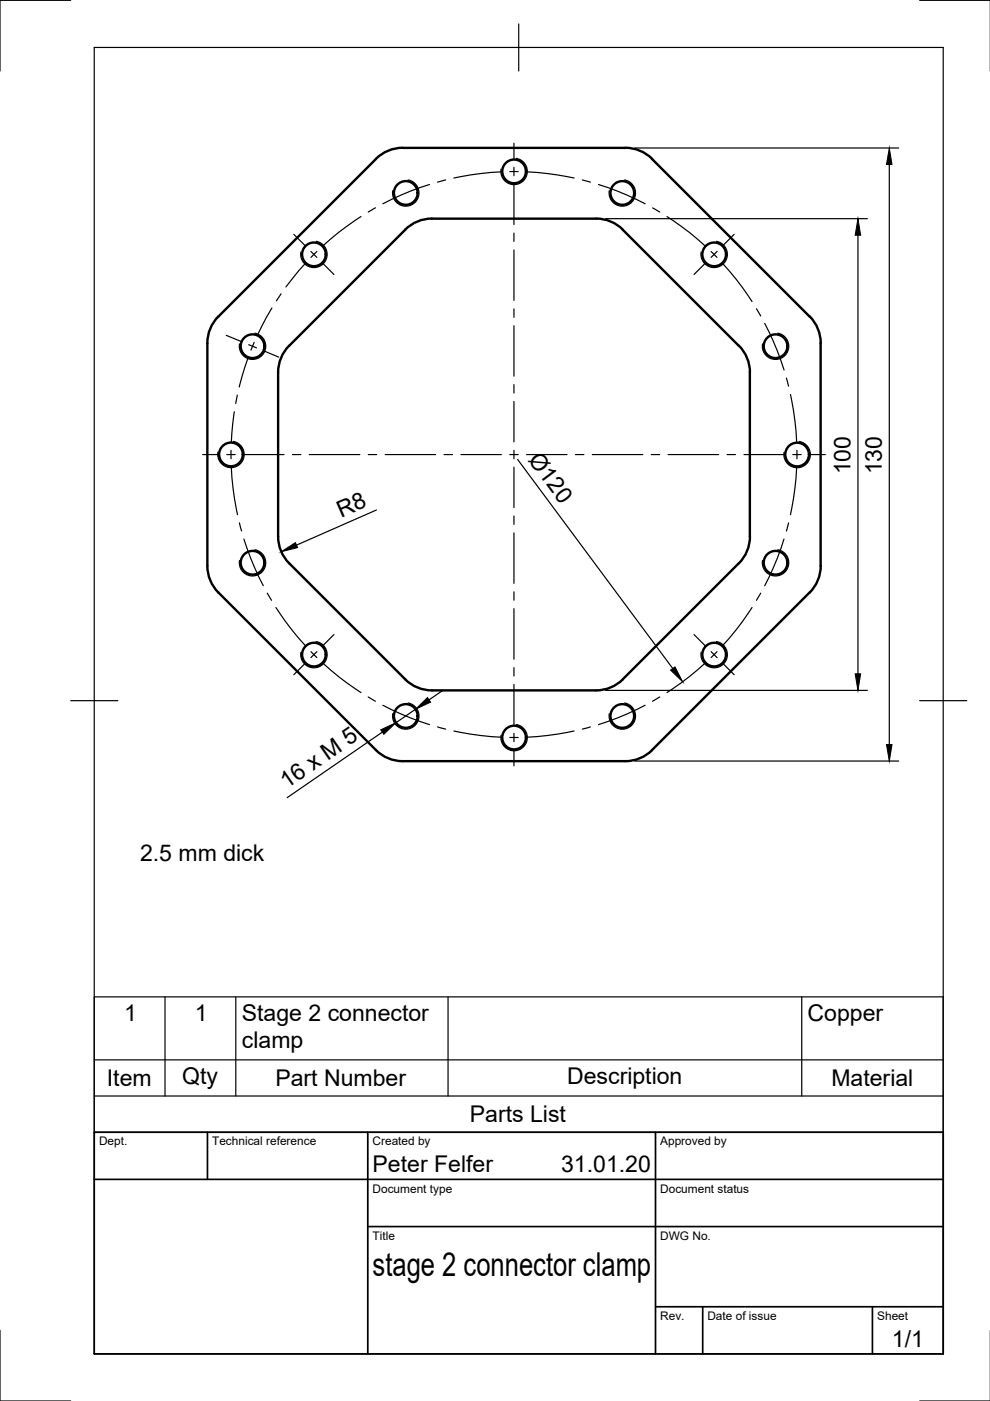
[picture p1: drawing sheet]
<svg xmlns="http://www.w3.org/2000/svg" width="210mm" height="297mm" viewBox="0 0 210 297" stroke-linecap="round" stroke-linejoin="round" font-family="sans-serif">
<!-- layer: Visible -->
<g fill="none" stroke="#000" stroke-width=".51">
<path d="M79.7 33.7l-33.4 33.4a8 8 0 0 0-2.3 5.6M85.4 31.4h47.2M85.4 31.3a8 8 0 0 0-5.7 2.4M132.6 31.3a8 8 0 0 1 5.7 2.4M138.2 33.7l33.4 33.4M91.6 46.4h34.8M91.6 46.3a8 8 0 0 0-5.7 2.4l-24.6 24.6a7.9 7.9 0 0 0-2.3 5.6M126.4 46.3a7.8 7.8 0 0 1 5.6 2.4l24.7 24.6a8 8 0 0 1 2.3 5.6M44 72.8v47.2M59 79v34.8M159 79v34.8M171.7 67.1a8 8 0 0 1 2.3 5.6"/>
<path d="M174 72.8v47.2M44 120a8 8 0 0 0 2.3 5.6l33.4 33.4a8 8 0 0 0 5.7 2.4M59 113.8a8 8 0 0 0 2.3 5.6l24.6 24.6a8 8 0 0 0 5.7 2.4M159 113.8a7.9 7.9 0 0 1-2.4 5.6l-24.5 24.6a8 8 0 0 1-5.7 2.4M174 120a8 8 0 0 1-2.3 5.6M171.6 125.6l-33.3 33.4a8 8 0 0 1-5.7 2.4M91.6 146.4h34.8M85.4 161.4h47.2"/>
<circle cx="109" cy="36.3" r="2.51"/>
<circle cx="66.6" cy="53.9" r="2.51"/>
<circle cx="86" cy="40.9" r="2.51"/>
<circle cx="131.9" cy="40.9" r="2.51"/>
<circle cx="151.4" cy="53.9" r="2.51"/>
<circle cx="53.5" cy="73.4" r="2.51"/>
<circle cx="164.4" cy="73.4" r="2.51"/>
<circle cx="49" cy="96.3" r="2.51"/>
<circle cx="169" cy="96.4" r="2.51"/>
<circle cx="53.5" cy="119.3" r="2.51"/>
<circle cx="164.4" cy="119.3" r="2.51"/>
<circle cx="66.6" cy="138.8" r="2.51"/>
<circle cx="151.4" cy="138.8" r="2.51"/>
<circle cx="86" cy="151.8" r="2.51"/>
<circle cx="109" cy="156.4" r="2.51"/>
<circle cx="131.9" cy="151.8" r="2.51"/>
</g>
<!-- layer: Visible Narrow -->
<g fill="none" stroke="#000" stroke-width=".25">
<path d="M86.5 38.1a2.8 2.8 0 0 1 2.3 3.3 2.8 2.8 0 0 1-3.3 2.3 2.8 2.8 0 0 1-2.2-3.3M109.5 33.6a2.8 2.8 0 0 1 2.3 3.2 2.8 2.8 0 0 1-3.3 2.3 2.8 2.8 0 0 1-2.3-3.2M132.4 38.1a2.8 2.8 0 0 1 2.3 3.3 2.8 2.8 0 0 1-3.2 2.3 2.8 2.8 0 0 1-2.3-3.3M67 51.2a2.8 2.8 0 0 1 2.3 3.2 2.8 2.8 0 0 1-3.2 2.3 2.8 2.8 0 0 1-2.3-3.3M151.9 51.2a2.8 2.8 0 0 1 2.3 3.2 2.8 2.8 0 0 1-3.3 2.3 2.8 2.8 0 0 1-2.2-3.3M54 70.6a2.8 2.8 0 0 1 2.3 3.3 2.8 2.8 0 0 1-3.2 2.3 2.8 2.8 0 0 1-2.3-3.3M164.9 70.6a2.8 2.8 0 0 1 2.3 3.3 2.8 2.8 0 0 1-3.3 2.3 2.8 2.8 0 0 1-2.2-3.3M49.5 93.6a2.8 2.8 0 0 1 2.2 3.2 2.8 2.8 0 0 1-3.2 2.3 2.8 2.8 0 0 1-2.3-3.2M169.5 93.6a2.8 2.8 0 0 1 2.3 3.3 2.8 2.8 0 0 1-3.3 2.2 2.8 2.8 0 0 1-2.3-3.2M54 116.6a2.8 2.8 0 0 1 2.3 3.2 2.8 2.8 0 0 1-3.2 2.3 2.8 2.8 0 0 1-2.3-3.3M164.9 116.6a2.8 2.8 0 0 1 2.3 3.2 2.8 2.8 0 0 1-3.3 2.3 2.8 2.8 0 0 1-2.2-3.3M67 136a2.8 2.8 0 0 1 2.3 3.3 2.8 2.8 0 0 1-3.2 2.2 2.8 2.8 0 0 1-2.3-3.2"/>
<path d="M151.9 136a2.8 2.8 0 0 1 2.3 3.3 2.8 2.8 0 0 1-3.3 2.2 2.8 2.8 0 0 1-2.2-3.2M86.5 149a2.8 2.8 0 0 1 2.3 3.3 2.8 2.8 0 0 1-3.3 2.3 2.8 2.8 0 0 1-2.2-3.3M109.5 153.6a2.8 2.8 0 0 1 2.3 3.3 2.8 2.8 0 0 1-3.3 2.2 2.8 2.8 0 0 1-2.3-3.2M132.4 149a2.8 2.8 0 0 1 2.3 3.3 2.8 2.8 0 0 1-3.2 2.3 2.8 2.8 0 0 1-2.3-3.3"/>
</g>
<!-- layer: Border -->
<path d="M15 .1h-15v15M20 10.1h180v276.9h-180zM110 5.1v10M195 .1h15M15 148.6h10M195 148.6h10M0 282.1v14.9h15M195 297h15" fill="none" stroke="#000" stroke-width=".25"/>
<!-- layer: TitleBlock -->
<path d="M20 240.1h180v46.9h-180zM20 250h180M44 240.1v9.9M78 240.1v46.9M139 240.1v46.9M78 260.1h122M139 277.1h61M149 277.1v9.9M185 277.1v9.9" fill="none" stroke="#000" stroke-width=".36"/>
<!-- layer: Parts Lists -->
<path d="M20 211.4h180v28.7h-180zM35 211.4v21M50 211.4v21M95 211.4v21M170 211.4v21M20 232.4h180M20 224.7h180" fill="none" stroke="#000" stroke-width=".25"/>
<!-- layer: Smart Centers -->
<g fill="none" stroke="#000" stroke-width=".25">
<path d="M91.1 39.1a56 56 0 0 0-9.9 4.1M94.5 38.1l-1.7 .5M106.3 36.4a60.7 60.7 0 0 0-10.1 1.3M109 30.4v3.3M109 35.5v1.8M109 39.1v8.5M109.9 36.4h-1.8M111.7 36.4a60.7 60.7 0 0 1 10 1.3M123.5 38.1l1.7 .5M126.9 39.1a56 56 0 0 1 9.9 4.1M62.3 49.7l2.4 2.4M64.7 55.9l-4.1 4.9"/>
<path d="M65.9 53.3l1.3 1.3M67.2 53.3l-1.3 1.3M68.5 55.8l2.3 2.4M76.5 45.9l-1.1 .8a55.7 55.7 0 0 0-6.9 5.4M79.6 44.1l-1.5 .9M109 49.4v1.8M109 53v10.7M138.4 44.1l1.5 .9M141.4 45.9l1.2 .8a55.7 55.7 0 0 1 6.9 5.4M149.5 55.8l-2.3 2.4M150.8 53.3l1.2 1.3M152 53.3l-1.2 1.3"/>
<path d="M153.2 55.9a57.4 57.4 0 0 1 6.2 8M155.7 49.7l-2.4 2.4M48 71.1l3.1 1.3M52.6 75.9l-1.9 6.1M52.7 73.1l1.7 .7M53.9 72.6l-.7 1.6M56 74.4l3.1 1.3M57.7 65.3l-3.1 5.7M59.6 62.3l-1 1.5M109 65.5v1.8M109 69.1v10.7M160.4 65.5l.9 1.5"/>
<path d="M162.1 68.6l2.7 5.8 1.4 4.1M43 96.4h3.3M48.1 96.4h1.8M49 95.5v1.8M49 99a60.7 60.7 0 0 0 1.4 10.1M49.7 87.3l-.7 6.4M50.3 83.8l-.3 1.7M51.6 96.4h8.6M62 96.4h1.8M65.6 96.4h10.7M78.1 96.4h1.8M81.7 96.4h10.7"/>
<path d="M94.1 96.4h1.8M97.7 96.4h8.6M108.1 96.4h1.8M109 81.5v1.8M109 85.1v8.6M109 95.5v1.8M109 99v8.6M111.7 96.4h8.5M122 96.4h1.8M125.6 96.4h10.7M138.1 96.4h1.8M141.6 96.4h10.8"/>
<path d="M154.2 96.4h1.7M157.7 96.4h8.6M166.7 80.2l.5 1.7M167.6 83.6l.3 1.4a60.3 60.3 0 0 1 1 8.7M168.1 96.4h1.8M168.9 99a60.7 60.7 0 0 1-1.3 10.1M169 95.5v1.8M171.7 96.4h3.3M50.8 110.9l.4 1.7M51.7 114.3l1.4 4 2.7 5.9M109 109.4v1.8M109 113v10.7"/>
<path d="M166.2 114.3a57 57 0 0 1-4.1 9.9M167.2 110.9l-.5 1.7M56.7 125.8l.9 1.5M58.5 128.8l.8 1.1a55.7 55.7 0 0 0 5.4 6.9M65.9 138.2l1.3 1.2M67.2 138.2l-1.3 1.2M70.8 134.5l-2.3 2.4M109 125.5v1.8M109 129v10.8M147.2 134.5l2.3 2.4M150.8 138.2l1.2 1.2M152 138.2l-1.2 1.2"/>
<path d="M159.4 128.8l-.7 1.1a55.7 55.7 0 0 1-5.5 6.9M161.3 125.8l-.9 1.5M64.7 140.7l-2.4 2.4M68.5 140.6a57.4 57.4 0 0 0 8 6.2M78.1 147.8l1.5 .9M81.2 149.5l5.8 2.7 4.1 1.4M92.8 154.1l1.7 .5M96.2 155l1.4 .3a60.3 60.3 0 0 0 8.7 1M109 141.5v1.8M109 145.1v8.6M109 155.5v1.8M109 159.1v3.3"/>
<path d="M109.9 156.4h-1.8M121.7 155l-1.3 .3a60.3 60.3 0 0 1-8.7 1M125.2 154.1l-1.7 .5M136.8 149.5l-5.9 2.7-4 1.4M139.9 147.8l-1.6 .9M149.5 140.6a57.4 57.4 0 0 1-8.1 6.2M153.3 140.7l2.4 2.4"/>
</g>
<!-- layer: FD_Dimensions -->
<path d="M134.6 31.4h55.9M188.6 34.9v123M128.4 46.4h55.5M181.9 49.9v93M109.7 97.4l32.9 44.3M79.8 108.1l-16.9 7.5M81.1 155.2l-20.2 13.9M88.1 150.4l-4.2 2.8M93.9 146.4l-2.9 2M128.4 146.4h55.5M134.6 161.4h55.9" fill="none" stroke="#000" stroke-width=".25"/>
<path d="M188.6 31.4l.5 3.5h-1.1zM181.9 46.4l.6 3.5h-1.2zM59.6 117l3-2 .5 1.1zM80.7 154.7l3.2-1.5-2.5 2.5zM88.1 150.4l2.5-2.5 .7 1zM142.2 142.1l.9-.7 1.6 3.2zM181.3 142.9h1.2l-.6 3.5zM188 157.9h1.1l-.5 3.5z" fill="#000" stroke="#000" stroke-width=".21"/>
<text font-size="7" x="79" y="270.6">stage 2 connector clamp</text>
<g font-size="4.9">
<text x="111.8" y="97.5" transform="rotate(53 111.8 97.5)">Ø120</text>
<text x="180.3" y="100.6" transform="rotate(-90 180.3 100.6)">100</text>
<text x="187" y="100.6" transform="rotate(-90 187 100.6)">130</text>
<text x="72.3" y="109.7" transform="rotate(-24 72.3 109.7)">R8</text>
<text x="60.8" y="167.3" transform="rotate(-35 60.8 167.3)">16 x M 5</text>
<text x="29.7" y="182.5">2.5 mm dick</text>
<text x="26.3" y="216.4">1</text>
<text x="41.3" y="216.4">1</text>
<text x="51.3" y="216.4">Stage 2 connector</text>
<text x="171.2" y="216.4">Copper</text>
<text x="51.3" y="222.3">clamp</text>
<text x="22.7" y="230.3">Item</text>
<text x="38.6" y="229.8">Qty</text>
<text x="58.4" y="230.3">Part Number</text>
<text x="120.2" y="229.8">Description</text>
<text x="176.3" y="230.3">Material</text>
<text x="99.6" y="237.9">Parts List</text>
<text x="79" y="248.5">Peter Felfer</text>
<text x="119" y="248.5">31.01.20</text>
<text x="189.1" y="285.7">1/1</text>
</g>
<g font-size="2.5">
<text x="21" y="242.9">Dept.</text>
<text x="45" y="242.9">Technical reference</text>
<text x="79" y="242.9">Created by</text>
<text x="140" y="242.9">Approved by</text>
<text x="79" y="252.8">Document type</text>
<text x="140" y="252.8">Document status</text>
<text x="79" y="262.9">Title</text>
<text x="140" y="262.9">DWG No.</text>
<text x="140" y="279.9">Rev.</text>
<text x="150" y="279.9">Date of issue</text>
<text x="186" y="279.9">Sheet</text>
</g>
</svg>
